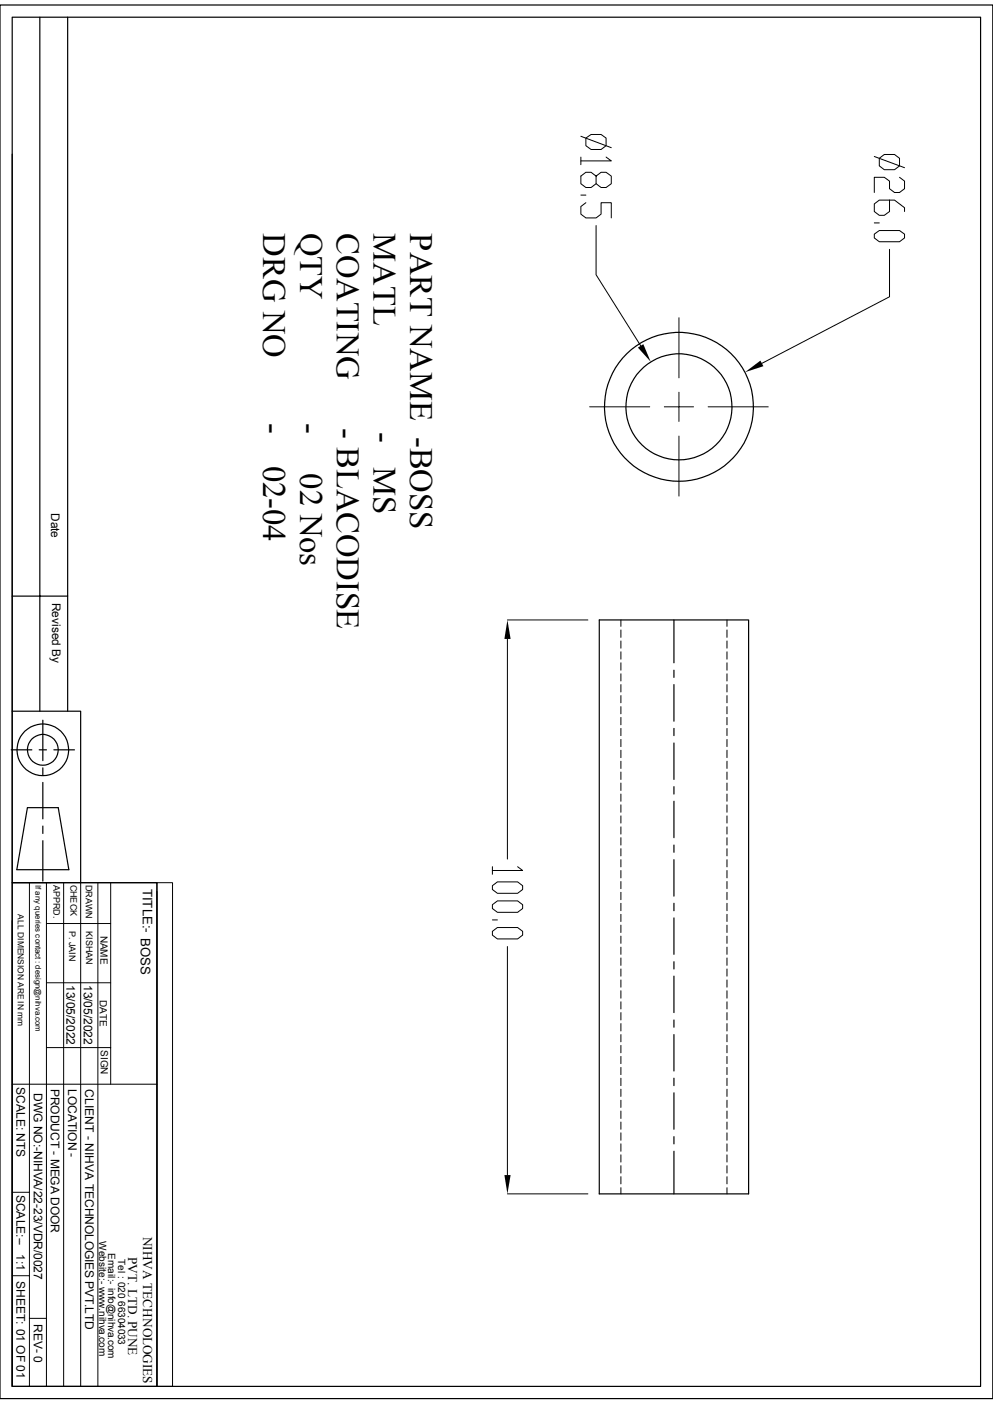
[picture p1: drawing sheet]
<svg xmlns="http://www.w3.org/2000/svg" width="210mm" height="297mm" viewBox="0 0 210 297" stroke-linecap="round" stroke-linejoin="round" font-family="sans-serif">
<g fill="none" stroke="#000" stroke-width=".25">
<path d="M0 1.1h210v294.8h-210zM2.6 3.6h204.8v289.7h-204.8zM8.4 3.6v146.9M14.3 3.6v146.9M2.6 32.6v117.9h14.5v36.2M2.6 126.1h11.7M126.7 131.1h31.6v121.5h-31.6zM142.5 131.1v9.1M2.4 158.6h4.3M2.6 150.5v36.2M8.3 158.6h1.5M9.1 152.4v8.5"/>
<path d="M11.4 158.6h4.3M142.5 141.8v1.5M142.5 144.8v7.8M142.5 154.1v1.5M142.5 157.2v7.7M5.8 170.9h6.5l2.3 13.1h-11zM9.1 177.8v8.6M9.1 162.4v1.6M9.1 165.5v7.7M9.1 174.8v1.5M142.5 166.4v1.6M142.5 169.5v7.7"/>
<path d="M142.5 178.8v1.5M2.6 186.7h30.6v106.6h-30.6zM2.6 194.8v98.5M142.5 181.9v7.7M142.5 191.1v1.6M142.5 194.2v7.7M142.5 203.5v1.5M142.5 206.5v7.7M142.5 215.8v1.5M142.5 218.9v7.7M142.5 228.1v1.6M142.5 231.2v7.7"/>
<path d="M142.5 243.5v9.1M142.5 240.5v1.5"/>
<circle cx="143.6" cy="86.1" r="15.8"/>
<circle cx="143.6" cy="86.1" r="11.2"/>
<circle cx="9.1" cy="158.6" r="5.5"/>
<circle cx="9.1" cy="158.6" r="3.3"/>
</g>
<g fill="none" stroke="#000" stroke-width=".21">
<path d="M122.9 28.8l6.4 2.4M122.9 33.2v1.6M123.9 29.2l1.1-.8h2.1l1.1 .8v1.6l-1.1 .8h-2.1l-1.1-.8zM126.1 37.3l1-.9h1.1l1.1 .9v1.6l-1.1 .8h-1.1l-1-.8v-1.6l-1.1-.9h-1.1l-1 .9v1.6l1 .8h1.1l1.1-.8M128.2 33.2l1.1 .8h-6.4M184.9 33.1l6.4 2.4M186 33.5l1-.8h2.2l1 .8v1.6l-1 .8h-2.2l-1-.8zM190.2 37.5l1.1 .8v1.6l-1.1 .8h-1l-1.1-.8v-1.6l-1.1-.8h-2.1v3.2M122.9 41.3h1M123.9 42.9l-1 .8v1.6l1 .8h2.2l1-.8v-2.4h2.2v3.2M126.1 47.7v10.4l9.4 15.1M184.9 47.2h1.1"/>
<path d="M184.9 49.5l1.1-.7h4.2l1.1 .7v.8l-1.1 .8h-4.2l-1.1-.8zM188.1 42.3v2.4l-1.1 .9h-1l-1.1-.9v-1.6l1.1-.8h3.2l2.1 1.6v.8M188.1 52.7v10.1l-27 14.1M143.6 67.2v12.7M124.7 86.1h12.7M140.5 86.1h3.1v3.1M143.6 83v3.1h3.1M143.6 92.2v12.7M149.8 86.1h12.7M107.3 131.1h17M107.3 135.2v46.5M131.3 131.1v1.4"/>
<path d="M131.3 133.3v1.5M131.3 135.6v1.5M131.3 137.9v1.5M153.8 131.1v1.4M153.8 133.3v1.5M153.8 135.6v1.5M153.8 137.9v1.5M131.3 140.2v1.6M131.3 142.5v1.6M131.3 144.8v1.6M131.3 147.2v1.5M131.3 149.5v1.5"/>
<path d="M131.3 151.8v1.5M131.3 154.1v1.5M131.3 156.4v1.5M131.3 158.7v1.6M153.8 140.2v1.6M153.8 142.5v1.6M153.8 144.8v1.6M153.8 147.2v1.5M153.8 149.5v1.5M153.8 151.8v1.5M153.8 154.1v1.5M153.8 156.4v1.5"/>
<path d="M153.8 158.7v1.6M131.3 161v1.6M131.3 163.3v1.6M131.3 165.7v1.5M131.3 168v1.5M131.3 170.3v1.5M131.3 172.6v1.5M131.3 174.9v1.5M131.3 177.2v1.6M131.3 179.5v1.6M153.8 161v1.6M153.8 163.3v1.6"/>
<path d="M153.8 165.7v1.5M153.8 168v1.5M153.8 170.3v1.5M153.8 172.6v1.5M153.8 174.9v1.5M153.8 177.2v1.6M153.8 179.5v1.6M2.6 186.7h30.6M6.2 186.7v106.6M9.8 195.4h13.6M9.8 186.7v106.6M13.5 186.7v106.6"/>
<path d="M17.1 186.7v106.6M20.7 186.7v106.6M23.4 186.7v42.7M33.2 186.7h3.3v106.6h-3.3zM33.2 188.6v104.7M104.1 183.3v1.7M104.1 194.6h1.1M104.1 187.4l1.1-.8h4.3l1 .8v.8l-1 .8h-4.3l-1.1-.8zM104.1 191.4l1.1-.8h4.3l1 .8v.8l-1 .8h-4.3l-1.1-.8zM104.1 197l1.1-.8h4.3l1 .8v.8l-1 .8h-4.3l-1.1-.8zM109.5 183.3l1 .8h-6.4M131.3 181.9v1.5"/>
<path d="M131.3 184.2v1.5M131.3 186.5v1.5M131.3 188.8v1.5M131.3 191.1v1.6M131.3 193.4v1.5M131.3 195.7v1.6M131.3 198v1.6M153.8 181.9v1.5M153.8 184.1v1.6M153.8 186.5v1.5M153.8 188.8v1.5M153.8 191.1v1.6"/>
<path d="M153.8 193.4v1.5M153.8 195.7v1.6M153.8 198v1.6M9.8 207.9h13.6M107.3 200.2v48.4M131.3 200.4v1.5M131.3 202.6v1.6M131.3 205v1.5M131.3 207.3v1.5M131.3 209.6v1.6M131.3 211.9v1.5M131.3 214.2v1.6"/>
<path d="M131.3 216.5v1.6M131.3 218.9v1.5M153.8 200.4v1.5M153.8 202.6v1.6M153.8 205v1.5M153.8 207.3v1.5M153.8 209.6v1.6M153.8 211.9v1.5M153.8 214.2v1.6M153.8 216.5v1.6M153.8 218.9v1.5M2.6 229.4h30.6"/>
<path d="M9.8 221.6h13.6M131.3 221.1v1.6M131.3 223.5v1.5M131.3 225.8v1.5M131.3 228.1v1.6M131.3 230.4v1.5M131.3 232.7v1.6M131.3 235v1.6M131.3 237.4v1.5M131.3 239.6v1.6M153.8 221.1v1.6M153.8 223.5v1.5"/>
<path d="M153.8 225.8v1.5M153.8 228.1v1.6M153.8 230.4v1.5M153.8 232.7v1.6M153.8 235v1.6M153.8 237.4v1.5M153.8 239.6v1.6M2.6 252.2h3.6M107.3 252.6h17M131.3 242v1.5M131.3 244.3v1.5M131.3 246.6v1.6"/>
<path d="M131.3 248.9v1.5M131.3 251.2v1.4M153.8 242v1.5M153.8 244.3v1.5M153.8 246.6v1.6M153.8 248.9v1.5M153.8 251.2v1.4M2.6 269.9h3.6M6.2 278.9h3.6"/>
</g>
<path d="M134.9 73.5l1.2-.7 1.5 3.7zM157.6 78.7l3.2-2.4 .7 1.2zM107.3 131.1l.7 4.1h-1.3zM106.7 248.6h1.3l-.7 4z" fill="#000"/>
<g font-size="6.9">
<text x="55.7" y="49.4" transform="rotate(90 55.7 49.4)">DRG NO</text>
<text x="63.5" y="49.2" transform="rotate(90 63.5 49.2)">QTY</text>
<text x="71.2" y="49.2" transform="rotate(90 71.2 49.2)">COATING</text>
<text x="79" y="49.4" transform="rotate(90 79 49.4)">MATL</text>
<text x="86.8" y="49.4" transform="rotate(90 86.8 49.4)">PART NAME -BOSS</text>
<text x="55.7" y="89.5" transform="rotate(90 55.7 89.5)">-</text>
<text x="63.5" y="89.4" transform="rotate(90 63.5 89.4)">-</text>
<text x="71.2" y="90.6" transform="rotate(90 71.2 90.6)">- BLACODISE</text>
<text x="79" y="91.4" transform="rotate(90 79 91.4)">-</text>
<text x="55.7" y="98.6" transform="rotate(90 55.7 98.6)">02-04</text>
<text x="63.5" y="100.2" transform="rotate(90 63.5 100.2)">02 Nos</text>
<text x="79" y="98.7" transform="rotate(90 79 98.7)">MS</text>
</g>
<g font-size="2.8">
<text x="30.2" y="188" transform="rotate(90 30.2 188)">TITLE:- BOSS</text>
<text x="30.3" y="261.6" transform="rotate(90 30.3 261.6)">NIHVA TECHNOLOGIES</text>
<text x="27.1" y="265.9" transform="rotate(90 27.1 265.9)">PVT. LTD. PUNE</text>
</g>
<g font-size="2.5">
<text x="10.8" y="108.5" transform="rotate(90 10.8 108.5)">Date</text>
<text x="11" y="127.5" transform="rotate(90 11 127.5)">Revised By</text>
<text x="14.1" y="208.4" transform="rotate(90 14.1 208.4)">13/05/2022</text>
<text x="17.7" y="208.3" transform="rotate(90 17.7 208.3)">13/05/2022</text>
<text x="3.5" y="230" transform="rotate(90 3.5 230)">SCALE: NTS</text>
<text x="7.2" y="231.2" transform="rotate(90 7.2 231.2)">DWG NO:-NIHVA/22-23/VDR/0027</text>
<text x="10.8" y="230.3" transform="rotate(90 10.8 230.3)">PRODUCT - MEGA DOOR</text>
<text x="14.4" y="230.3" transform="rotate(90 14.4 230.3)">LOCATION -</text>
<text x="18" y="230.4" transform="rotate(90 18 230.4)">CLIENT - NIHVA TECHNOLOGIES PVT.LTD</text>
<text x="3.5" y="252.7" transform="rotate(90 3.5 252.7)">SCALE:--</text>
<text x="3.5" y="265.3" transform="rotate(90 3.5 265.3)">1:1</text>
<text x="3.5" y="271" transform="rotate(90 3.5 271)">SHEET: 01 OF 01</text>
<text x="7.2" y="280" transform="rotate(90 7.2 280)">REV- 0</text>
</g>
<g font-size="2.1">
<text x="21.3" y="197.9" transform="rotate(90 21.3 197.9)">NAME</text>
<text x="21.1" y="211.5" transform="rotate(90 21.1 211.5)">DATE</text>
<text x="21.3" y="222.1" transform="rotate(90 21.3 222.1)">SIGN</text>
<text x="21" y="262.6" transform="rotate(90 21 262.6)">Website:- www.nihva.com</text>
<text x="22.9" y="265" transform="rotate(90 22.9 265)">Email:- info@nihva.com</text>
<text x="25" y="266.3" transform="rotate(90 25 266.3)">Tel : 020 66304033</text>
</g>
<g font-size="1.9">
<text x="11.3" y="187.2" transform="rotate(90 11.3 187.2)">APPRD.</text>
<text x="14.9" y="187.1" transform="rotate(90 14.9 187.1)">CHECK</text>
<text x="18.1" y="187.2" transform="rotate(90 18.1 187.2)">DRAWN</text>
<text x="14.6" y="196.9" transform="rotate(90 14.6 196.9)">P. JAIN</text>
<text x="18.2" y="197" transform="rotate(90 18.2 197)">KISHAN</text>
</g>
<text font-size="1.8" x="3.8" y="193.4" transform="rotate(90 3.8 193.4)">ALL DIMENSION ARE IN mm</text>
<text font-size="1.7" x="7.5" y="187.2" transform="rotate(90 7.5 187.2)">If any queries contact : design@nihva.com</text>
</svg>
